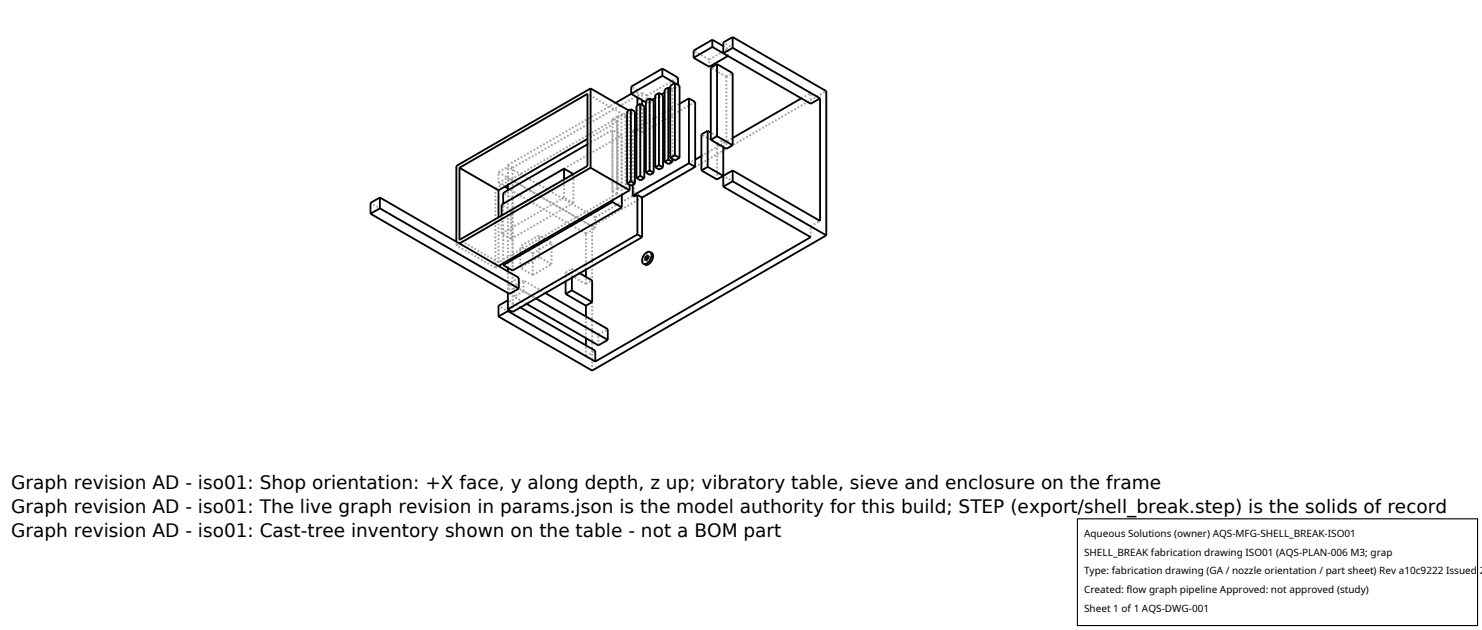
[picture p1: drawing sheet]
<svg xmlns="http://www.w3.org/2000/svg" width="212mm" height="90mm" viewBox="0 0 212 90" stroke-linecap="round" stroke-linejoin="round" font-family="sans-serif">
<g fill="none" stroke="#a0a0a0" stroke-width=".26" stroke-dasharray=".3 .3" stroke-linecap="butt">
<path d="M87.5 17l.6-.4M88.1 17.4l-4.2 2.4M88.1 17.4l-.6-.4M88.2 16.7l-.1-.1M88.2 16.7l.6-.3M88.8 19.3l-1.3-.8M89.3 16.7l-.5-.3M89.5 16.6l-.2 .1M89.5 16.6l-5.6-3.2M89.9 15.8h-.1M90.1 13.4l.9-.5M90.1 16.2l-.5-.3"/>
<path d="M90.1 16.2l.6-.3M90.4 18.7l.3-.2M90.6 18.8l-.2-.1M90.9 18.4l1.1-.7M91 12.9l-.9-.5M91 18.5l-.4 .3M91 18.5v-3.5M91 13.9v-1M91.5 15.5l-.6-.4M91.5 15.5l.5-.3M91.7 18.9l7.6-4.3M91.7 18.9v-3.9"/>
<path d="M91.7 14.3v-1M91.7 18.9l-.7-.4M92.2 17.6l1.2-.6M92.4 13.7l4.4-2.6M92.4 13.7l-.7-.4M92.4 14.7l-.2-.1M92.4 14.7v-1M92.4 14.7l.7-.4M92.8 14.7l-.6-.3M92.8 14.7l.6-.3M93.6 16.8l1.1-.6M93.6 14l.9-.5"/>
<path d="M94.2 13.9l-.6-.3M94.2 13.9l.5-.3M94.9 16.1l2.2-1.3M94.9 13.2l1.9-1.1M95.5 13.1l-.6-.3M95.5 13.1l.5-.3M96 12.8l-.3-.1M96.4 12.6l-.7-.4M96.4 12.6l.7-.4M96.8 12.1l-.4-.2M101.3 8.5l-2.2-1.3M101.3 9.5v-1"/>
<path d="M101.3 8.5l2.7-1.5M103.3 20l-1.8-1.1M103.7 11l-2.2-1.3M103.7 11l.9-.6M104 8l-.7-.4M104 7l-.7-.4M104 8v-1M114.4 14l1.4-.7M115.8 13.3l-12.5-7.2M115.8 14.8v-1.5M65.2 35v-.5M65.2 35l.4-.2"/>
<path d="M70.8 38.2l-5.6-3.2M70.8 26.9l-5.6-3.2M70.8 38.2v-11.3M70.8 38.2l.4-.2M70.8 26.9l19.1-11.1M71.2 24.6l13.4 7.7M71.2 26.1v-1.5M71.2 24.6l1.3-.8M71.2 26.1l1.3-.7M71.2 37.5v-6.5M71.2 37.5l-5.6-3.2M71.6 33.4v-2.6"/>
<path d="M71.6 33.4l9-5.2M71.9 37.6v-8.5M72.1 26.7l-.9-.6M72.5 25.4v-1.6M72.5 23.6l15.4-8.9M72.5 38.2v-11M72.5 26.4v-2.8M73 34.1v-4.1M73 34.1l8.9-5.1M73 30l8.9-5.1M73 34.1l-1.4-.7M73 30l-1.4-.8"/>
<path d="M73.2 24l18.5-10.7M73.2 24l-.7-.4M73.2 38.6v-10.3M73.2 28.3l15.6-9M73.2 28.3l-1.3-.7M74.1 39.7l-1.3 .7M74.3 38.2v-3M76.1 39.3l-1.8-1.1M76.1 39.3l2.7-1.6M76.1 36.2l-1.8-1M76.1 39.3v-3.1M76.1 36.2l2.7-1.6"/>
<path d="M77 36.7l-2.7 1.5M77 33.6l-2.7 1.6M77 36.7v-3.1M78.8 37.7l-1.8-1M78.8 34.6l-1.8-1M78.8 37.7v-3.1M80.6 28.2v-2.6M80.8 38.9l.9-.5M81.7 39.7v-1.3M81.9 29v-4.1M81.9 29l-1.3-.8M82.8 39l-1.1-.6"/>
<path d="M83.7 33.4l-11.2-6.5M83.7 38.5v-5.1M83.7 33.4l1.3-.8M83.9 20.6l3.6-2.1M84.6 32.3l33.4-19.3M85 31l-12.5-7.2M85 31l14.3-8.2M85 32.6l-12.5-7.2M85 32.6v-1.6M87.5 28.6v-10.1M87.5 27.3l.6-.4M87.5 27.3v-10.3"/>
<path d="M88.1 27.7l-16.9 9.8M88.1 27.7v-10.3M88.1 27.7l-.6-.4M88.1 26.9v-10.3M88.2 27l-.1-.1M88.2 27l.6-.3M88.2 27v-10.3M88.8 26.7v-10.3M88.8 27.8v-8.5M89.3 27v-10.3M89.3 27l-.5-.3M89.5 26.9l-.2 .1"/>
<path d="M89.5 26.9v-10.3M89.5 26.9l-5.6-3.2M89.9 26.4v-10.6M90.1 26.5v-10.3M90.4 26.4v-7.7M90.6 28.1v-9.3M91.5 25.8v-10.3M92.1 37.8l-.2-.4 .2-.7 .5-.5 .5-.1M92.2 37.1l.2 .1M92.4 37.2v-.1M92.5 36.5l.3 .2M92.6 36.7h.2"/>
<path d="M92.8 36.7v.1M92.8 25v-10.3M92.8 36.8l-.1 .4h-.3M94.2 24.2v-10.3M95.5 23.4v-10.3M96 22.7v-9.9M96.4 22.9v-10.3M100.2 22.3l4.4-2.6M102.4 20.5l-2.2-1.3M102.4 25.6v-5.1M102.4 20.5l.9-.5M103.3 21v-1"/>
<path d="M103.7 21.3v-10.3M115.8 33.9v-1.6M115.8 32.3l1.3-.7M115.8 32.3l-12.5-7.2M72.5 44.2v-1.3M72.5 41.8v-3M72.8 42v-1.6M72.8 40.4l-19.9-11.4M73.2 44.6v-20.6M73.4 42.4v-1.6M74.3 43.9l-1.8-1M74.8 40l-1.4 .8"/>
<path d="M74.8 41.6l-1.4 .8M74.8 41.6v-1.6M75.2 43.4l-1.8-1M76.5 42.6l-1.7-1M77.9 41.8l-3.1-1.8M80.8 40.2v-1.3M83.7 40.6v-1.1M83.7 40.6l-2.9-1.7M83.7 50.9v-1.6M83.7 48.3v-3.1M83.7 50.9l-12.5-7.3M83.7 50.9l1.3-.8"/>
<path d="M83.7 40.6l.9-.6M84.6 52.9v-20.6M85.5 49.3v-1.5M85.5 47.8l1.3-.8M85.5 47.8l-12.1-7"/>
</g>
<g fill="none" stroke="#000" stroke-width=".26">
<path d="M83.9 19.8l-12.7 7.4M84.4 12.6l5.4 3.2M84.4 12.6l-19.2 11.1v10.8M84.4 12.6v11.4M90.1 15.6l-.5 .3v10.3M90.1 15.6v10.3M90.1 15.6l.6 .3v10.3M90.1 13.4l-2.2 1.3M90.1 13.4l2.1 1.2M90.9 18.4l-.2 .1M91 13.9v1.1M91.4 14.8l-.5 .3v10.3"/>
<path d="M91.4 14.8v10.3M91.4 14.8l.6 .4v10.2M91.7 14.3v.7M92.2 17.6l-.2 .1M92.8 14l-.6 .4v10.3M92.8 14v10.3M92.8 14l.6 .4v10.3M93.6 16.8l-.2 .2M93.6 14l-.5 .3M94.1 13.3l-.5 .3v10.3M94.1 13.3v10.3M94.1 13.3l.6 .3v10.3"/>
<path d="M94.6 9.8l-4.5 2.6v1M94.6 9.8l2.2 1.3v1M94.6 9.8v1M94.6 10.8l-4.5 2.6M94.6 10.8l2.5 1.4v10.3M94.9 16.1l-.2 .1M94.9 13.2l-.4 .3M95.5 12.5l-.6 .3v10.3M95.5 12.5v10.3M95.5 12.5l.2 .2M98.4 14l.9 .6v9.2M98.4 14v9.3"/>
<path d="M98.4 14l-1.3 .8M101.1 18.7l-.9 .5v5.1M101.1 18.7v5.1M101.1 18.7l.4 .2M101.5 20l2.2 1.3 .9-.6M101.7 6.7l14.1 8.1 1.3-.8M101.7 5.7l-2.6 1.5v1.1M101.7 6.7l-2.6 1.6M101.7 5.7v1M101.7 5.7l1.6 .9M102.4 9.2l2.2 1.2v10.3M102.4 19.5l2.2 1.2"/>
<path d="M102.4 9.2l-.9 .5v10.3M102.4 9.2v10.3M102.4 19.5l-.9 .5M104 8l-2.7 1.5-2.2-1.2M104.6 5.3l13.4 7.7v20.6M104.6 5.3l-1.3 .8v1.5l1.3-.8M104.6 5.3v1.5M104.6 6.8l12.5 7.2M114.4 14l-9.8 5.7M117.1 14v17.6l-12.5-7.3M52.9 30.5l19.9 11.5 1.3-.8M54.3 28.2l19.8 11.5v1.5"/>
<path d="M54.3 29.7l19.8 11.5M54.3 29.7l-1.4 .8M54.3 28.2v1.5M54.3 28.2l-1.4 .8v1.5M65.6 24l18.3-10.6v10.3l-18.3 10.6zM65.6 24l5.6 3.2M71.2 27.2v3.8M71.9 37.6v.3M72.1 26.7l.4 .2M72.5 26.4v.8M72.5 38.2v.6M80.6 24.1l-9 5.1v1.6"/>
<path d="M80.6 24.1v1.5M80.6 24.1l1.3 .8M81.7 39.7v1.8M82.8 39l1.8 1v3.1M83.7 38.5v1M83.9 20.6l-12 7v1.5M84.4 24l5.5 3.2M84.4 24l-18.8 10.8M87.5 28.8l1.3 .8M87.5 28.8l-15.6 9.1M87.5 28.6v.2M88.8 29.6l-15.6 9-1.3-.7"/>
<path d="M88.8 27.8v1.8M89.6 26.2l.5 .3 .6-.3M89.9 27.2l-18.7 10.8M89.9 26.4v.8M90.1 25.9l.6 .3M90.1 25.9l-.5 .3M90.4 26.4v1.5M90.9 25.4l.6 .4 .5-.4M91 33.5l-18.5 10.7 .7 .4 18.5-10.7M91 33.5l.7 .4M91 27.8v5.7M91 27.8l.7 .4"/>
<path d="M91 27.8l-.4 .3-.2-.2M91.4 25.1l-.5 .3M91.4 25.1l.6 .3M91.7 28.2v5.7M92.2 24.7l.6 .3 .6-.3M92.3 36.6l.2-.1 .1 .2-.1 .3-.2 .1-.2-.1zM92.6 36.7l-.2 .4M92.8 24.3l.6 .4M92.8 24.3l-.6 .4M92.9 36l.2 .2 .2 .2-.2 .8-.6 .6h-.3l-.3-.1M92.9 36l.2 .5-.3 .6-.4 .5-.5 .1M92.9 36l-.5 .1-.5 .5-.2 .6 .2 .5"/>
<path d="M93.6 23.9l.6 .3 .5-.3M94.1 23.6l-.5 .3M94.1 23.6l.6 .3M94.9 23.1l.6 .3 .5-.3M95.5 22.8l-.6 .3M95.5 22.8l.5 .3M95.7 22.5l.7 .4 .7-.4M96 22.7v.4M96.4 22.2l.7 .3M96.4 22.2v-10.3l-.7 .3v10.3M96.4 22.2l-.7 .3M98.4 23.3l-8 4.6"/>
<path d="M98.4 23.3l.9 .5M99.3 23.8l-7.6 4.4M100.2 22.3l-.9 .5M100.2 24.3l2.2 1.3 .9-.5M101.1 23.8l2.2 1.3M101.1 23.8l-.9 .5M103.3 26.7l12.5 7.2-30.8 17.7M103.3 21v5.7M104.6 25.9l-1.3 .8M104.6 25.9l13.4 7.7M104.6 24.3l-1.3 .8M104.6 24.3v1.6"/>
<path d="M118 33.6l-33.4 19.3-13.4-7.7M72.5 42.9l-1.3 .7v1.6M72.5 44.4l-1.3 .8M72.5 44.4l12.5 7.2M72.5 41.8v2.6M74.3 43.9l10.7 6.2v1.5M75.2 43.4l10.3 5.9 1.3-.8M76.5 42.6l10.3 5.9M77.9 41.8l8.9 5.2v1.5M80.8 40.2v1.8M80.8 42l2.9 1.6M81.7 41.5l-.9 .5"/>
<path d="M81.7 41.5l2.9 1.6M83.7 43.6v1.6M83.7 48.3v1M84.6 43.1l-.9 .5"/>
</g>
<path d="M153.9 74.1h57.1v15.2h-57.1z" fill="#fff" stroke="#000" stroke-width=".16"/>
<g font-size="2.6">
<text x="1.6" y="69.8">Graph revision AD - iso01: Shop orientation: +X face, y along depth, z up; vibratory table, sieve and enclosure on the frame</text>
<text x="1.6" y="73.3">Graph revision AD - iso01: The live graph revision in params.json is the model authority for this build; STEP (export/shell_break.step) is the solids of record</text>
<text x="1.6" y="76.7">Graph revision AD - iso01: Cast-tree inventory shown on the table - not a BOM part</text>
</g>
<g font-size="1.4">
<text x="154.8" y="76.6">Aqueous Solutions (owner) AQS-MFG-SHELL_BREAK-ISO01</text>
<text x="154.8" y="79.3">SHELL_BREAK fabrication drawing ISO01 (AQS-PLAN-006 M3; grap</text>
<text x="154.8" y="82">Type: fabrication drawing (GA / nozzle orientation / part sheet) Rev a10c9222 Issued 2</text>
<text x="154.8" y="84.7">Created: flow graph pipeline Approved: not approved (study)</text>
<text x="154.8" y="87.4">Sheet 1 of 1 AQS-DWG-001</text>
</g>
</svg>
